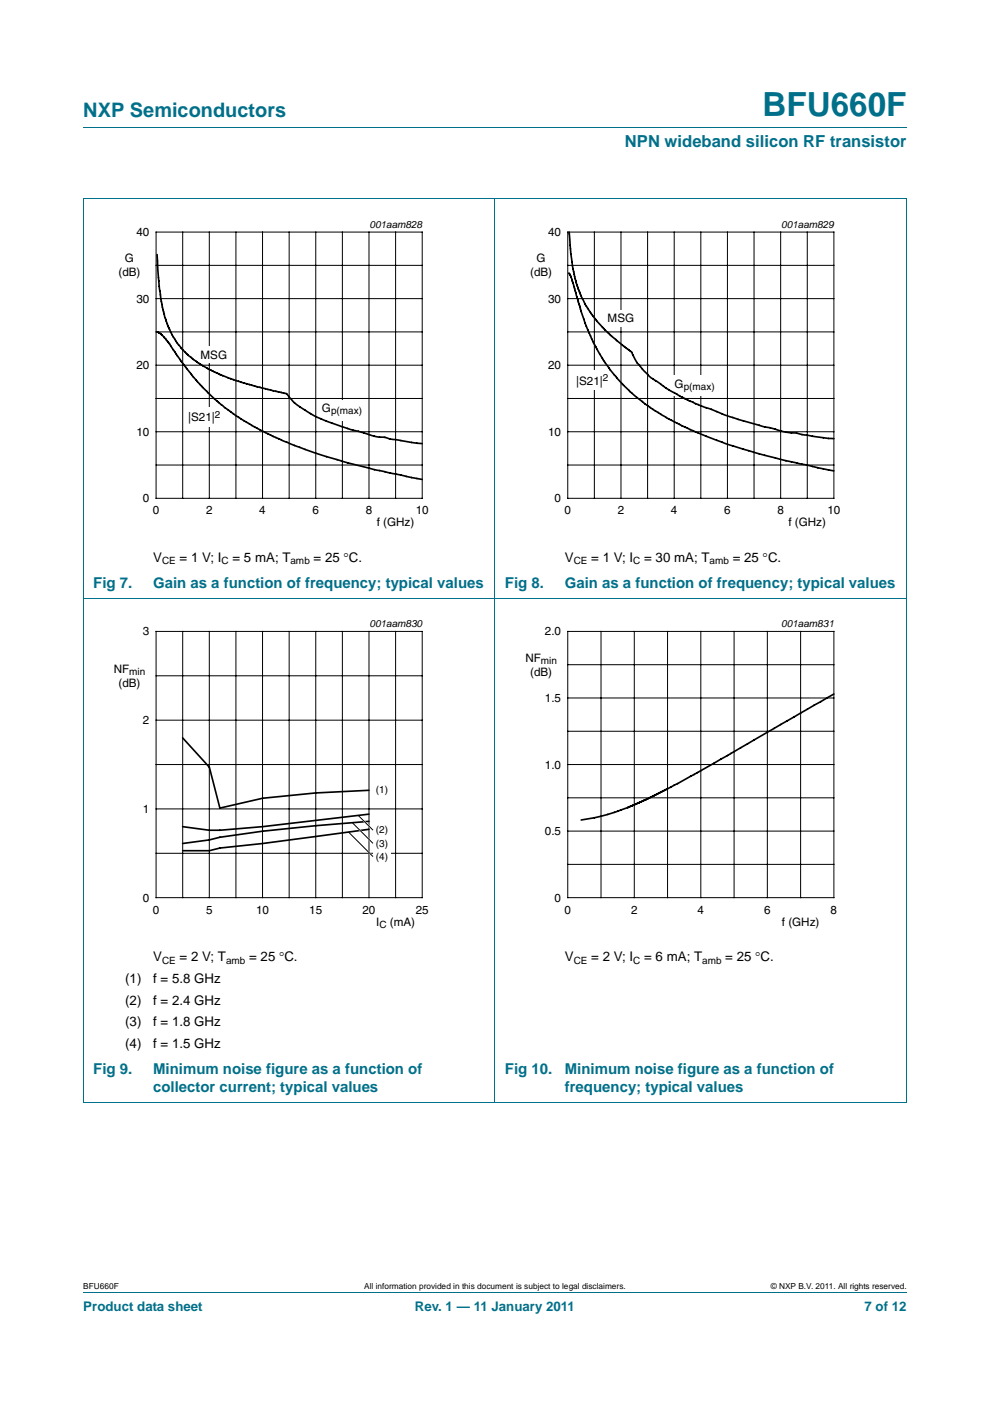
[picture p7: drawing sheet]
<svg xmlns="http://www.w3.org/2000/svg" width="210mm" height="297mm" viewBox="0 0 210 297" stroke-linecap="round" stroke-linejoin="round" font-family="sans-serif">
<path d="M17.7 27h174.6M17.6 42.1h174.7M17.7 42.2v191.5M105 42.1v191.7M192.3 42.2v191.5M17.6 126.8h174.7M17.6 233.7h174.7M17.7 273.9h174.6" fill="none" stroke="#00708a" stroke-width=".21"/>
<path d="M20.4 46.4h81.9v66.3h-81.9z" fill="none" stroke="#fff" stroke-width=".21"/>
<g fill="none" stroke="#000" stroke-width=".21">
<path d="M33.1 49.2h56.5v56.5h-56.5zM33.1 56.3h56.5M38.8 49.2v56.5M44.4 49.2v56.5M50 49.2v56.5M55.7 49.2v56.5M61.3 49.2v56.5M67 49.2v56.5M72.6 49.2v56.5M78.3 49.2v56.5M83.9 49.2v56.5M33.1 70.4h56.5"/>
<path d="M33.1 63.3h56.5M33.1 77.4h56.5M33.1 84.5h56.5M33.1 98.6h56.5M33.1 91.5h56.5"/>
</g>
<g fill="#fff">
<path d="M41.8 73.4h7.1v3.6h-7.1z"/>
<path d="M39.1 86.3h8.5v4.1h-8.5z"/>
<path d="M67.5 84.8h10.1v4.3h-10.1z"/>
</g>
<path d="M33.3 54l.4 6.1a25.9 25.9 0 0 0 3.3 11.6 16.6 16.6 0 0 0 6 5.8l3.1 1.6a81.6 81.6 0 0 0 14.7 4.4l.4 .4a10.7 10.7 0 0 0 4.1 3.4l1.7 1 2.2 1 5.1 1.7 1.7 .4a17.7 17.7 0 0 0 5.9 1.4l.9 .3 6.8 .9M33.3 70.4l1 .6 1.7 2a51.2 51.2 0 0 0 10.9 12.8 61 61 0 0 0 17.8 9.5l9 2.8 5.7 1.5 10.2 2.1" fill="none" stroke="#000" stroke-width=".35"/>
<path d="M107.7 46.4h81.9v66.3h-81.9z" fill="none" stroke="#fff" stroke-width=".21"/>
<g fill="none" stroke="#000" stroke-width=".21">
<path d="M120.4 49.2h56.5v56.5h-56.5zM120.4 56.3h56.5M126.1 49.2v56.5M131.7 49.2v56.5M137.4 49.2v56.5M143 49.2v56.5M148.6 49.2v56.5M154.3 49.2v56.5M159.9 49.2v56.5M165.6 49.2v56.5M171.2 49.2v56.5M120.4 70.4h56.5"/>
<path d="M120.4 63.3h56.5M120.4 77.4h56.5M120.4 84.5h56.5M120.4 98.6h56.5M120.4 91.5h56.5"/>
</g>
<g fill="#fff">
<path d="M128.1 65.7h7.1v3.6h-7.1z"/>
<path d="M121.4 78.5h8.5v4.1h-8.5z"/>
<path d="M142.3 79.7h10v4.3h-10z"/>
</g>
<path d="M120.6 57.9l.7 1.2 1.9 6.6a36.4 36.4 0 0 0 13.3 19.7 58.9 58.9 0 0 0 13.3 7.1 144.4 144.4 0 0 0 23.7 6.7l3.4 .6M120.7 49.2l.5 5.6a23.7 23.7 0 0 0 2.5 8.8 22.6 22.6 0 0 0 4.1 5.8l1.9 1.9 3.3 2.6a2.76 2.76 0 0 1 1.6 2l.6 1.2 1.3 1.4 1.4 1.4 .6 .4a45 45 0 0 0 13.5 7l4.6 1.6 5.6 1.6 1.1 .2a18.5 18.5 0 0 0 6 1.2l3.6 .7 4 .4" fill="none" stroke="#000" stroke-width=".35"/>
<g fill="none" stroke="#000" stroke-width=".21">
<path d="M33.1 133.9h56.5v56.4h-56.5zM38.8 133.9v56.4M44.4 133.9v56.4M50 133.9v56.4M55.7 133.9v56.4M61.3 133.9v56.4M67 133.9v56.4M72.6 133.9v56.4M78.3 133.9v56.4M83.9 133.9v56.4M33.1 143.3h56.5M33.1 152.7h56.5"/>
<path d="M33.1 162.1h56.5M33.1 171.5h56.5M33.1 180.9h56.5"/>
</g>
<path d="M20.4 131.1h81.9v66.3h-81.9z" fill="none" stroke="#fff" stroke-width=".21"/>
<g fill="#fff">
<path d="M79.1 165.9h3.8v3.5h-3.8z"/>
<path d="M79.1 174.4h3.8v3.5h-3.8z"/>
<path d="M79.1 177.2h3.8v3.5h-3.8z"/>
<path d="M79.1 180h3.8v3.5h-3.8z"/>
</g>
<path d="M38.7 156.4l5.7 6.3 2.2 8.6 9.1-2.1 11.3-1.1 11.3-.5M176.9 147.1l-29.7 17.1-9.1 4.8-3.6 1.6M78.3 174.1l-11.3 1-11.3 1.1-9.1 1.3-2.2 .6-5.7 .7M78.3 172.6l-22.6 2.7-9.1 .7h-2.2l-5.7-.7M78.3 175.8l-22.6 3-9.1 1-2.2 .6h-5.7M133.1 171.2l-2.8 1a37.2 37.2 0 0 1-7 1.7M134.5 170.6l-1.4 .6M141.6 167.2l-7.1 3.4" fill="none" stroke="#000" stroke-width=".35"/>
<path d="M74.3 176.8l4.8 4.8M75.1 174.8l4 4M76.3 173.2l2.8 2.8" fill="none" stroke="#fff" stroke-width=".35"/>
<g fill="none" stroke="#000" stroke-width=".21">
<path d="M120.4 133.9h56.5v56.4h-56.5zM127.5 133.9v56.4M134.5 133.9v56.4M141.6 133.9v56.4M148.6 133.9v56.4M155.7 133.9v56.4M162.8 133.9v56.4M169.8 133.9v56.4M120.4 155h56.5M120.4 148h56.5M120.4 140.9h56.5M73.9 176.4l5.2 5.2"/>
<path d="M74.7 174.4l4.4 4.4M76 172.9l3.1 3.1M120.4 176.2h56.5M120.4 169.2h56.5M120.4 162.1h56.5M120.4 183.3h56.5"/>
</g>
<path d="M107.7 131.1h81.9v66.3h-81.9z" fill="none" stroke="#fff" stroke-width=".21"/>
<text font-size="7" fill="#00708a" x="161.7" y="24.6">BFU660F</text>
<text font-size="4.2" fill="#00708a" x="17.7" y="24.9">NXP Semiconductors</text>
<text font-size="3.5" fill="#00708a" x="132.5" y="31.1">NPN wideband silicon RF transistor</text>
<g font-size="3.2" fill="#00708a">
<text x="19.8" y="124.7">Fig 7.</text>
<text x="32.5" y="124.7">Gain as a function of frequency; typical values</text>
<text x="107.1" y="124.7">Fig 8.</text>
<text x="119.8" y="124.7">Gain as a function of frequency; typical values</text>
<text x="19.8" y="227.7">Fig 9.</text>
<text x="32.5" y="227.7">Minimum noise figure as a function of</text>
<text x="107.1" y="227.7">Fig 10.</text>
<text x="119.8" y="227.7">Minimum noise figure as a function of</text>
<text x="32.5" y="231.6">collector current; typical values</text>
<text x="119.8" y="231.6">frequency; typical values</text>
</g>
<g font-size="2.8">
<text x="32.5" y="119.2">V</text>
<text x="38.1" y="119.2">= 1 V; I</text>
<text x="49.3" y="119.2">= 5 mA; T</text>
<text x="66.5" y="119.2">= 25 °C.</text>
<text x="119.8" y="119.2">V</text>
<text x="125.4" y="119.2">= 1 V; I</text>
<text x="136.6" y="119.2">= 30 mA; T</text>
<text x="155.4" y="119.2">= 25 °C.</text>
<text x="32.5" y="203.8">V</text>
<text x="38.1" y="203.8">= 2 V; T</text>
<text x="52.9" y="203.8">= 25 °C.</text>
<text x="119.8" y="203.8">V</text>
<text x="125.4" y="203.8">= 2 V; I</text>
<text x="136.6" y="203.8">= 6 mA; T</text>
<text x="153.8" y="203.8">= 25 °C.</text>
<text x="26.6" y="208.4">(1)</text>
<text x="32.5" y="208.4">f = 5.8 GHz</text>
<text x="26.6" y="213">(2)</text>
<text x="32.5" y="213">f = 2.4 GHz</text>
<text x="26.6" y="217.6">(3)</text>
<text x="32.5" y="217.6">f = 1.8 GHz</text>
<text x="26.6" y="222.2">(4)</text>
<text x="32.5" y="222.2">f = 1.5 GHz</text>
</g>
<g font-size="2.8" fill="#00708a">
<text x="17.7" y="277.9">Product data sheet</text>
<text x="88" y="277.9">Rev. 1 — 11 January 2011</text>
<text x="183.4" y="277.9">7 of 12</text>
</g>
<g font-size="2.5">
<text x="28.9" y="50.1">40</text>
<text x="116.3" y="50.1">40</text>
<text x="25.1" y="58.6">(dB)</text>
<text x="26.5" y="55.6">G</text>
<text x="112.4" y="58.6">(dB)</text>
<text x="113.8" y="55.6">G</text>
<text x="28.9" y="64.2">30</text>
<text x="116.3" y="64.2">30</text>
<text x="128.9" y="68.3">MSG</text>
<text x="42.5" y="76">MSG</text>
<text x="28.9" y="78.3">20</text>
<text x="116.3" y="78.3">20</text>
<text x="122.2" y="81.6">|S21|</text>
<text x="143.1" y="82.2">G</text>
<text x="39.9" y="89.3">|S21|</text>
<text x="68.3" y="87.3">G</text>
<text x="28.9" y="92.4">10</text>
<text x="116.3" y="92.4">10</text>
<text x="30.3" y="106.5">0</text>
<text x="117.6" y="106.5">0</text>
<text x="32.4" y="109">0</text>
<text x="43.7" y="109">2</text>
<text x="55" y="109">4</text>
<text x="66.3" y="109">6</text>
<text x="77.6" y="109">8</text>
<text x="79.9" y="111.6">f (GHz)</text>
<text x="88.2" y="109">10</text>
<text x="119.7" y="109">0</text>
<text x="131" y="109">2</text>
<text x="142.3" y="109">4</text>
<text x="153.6" y="109">6</text>
<text x="164.9" y="109">8</text>
<text x="167.2" y="111.6">f (GHz)</text>
<text x="175.5" y="109">10</text>
<text x="30.3" y="134.7">3</text>
<text x="115.6" y="134.7">2.0</text>
<text x="24.1" y="142.6">NF</text>
<text x="111.4" y="140.3">NF</text>
<text x="112.4" y="143.3">(dB)</text>
<text x="25.1" y="145.6">(dB)</text>
<text x="115.6" y="148.8">1.5</text>
<text x="30.3" y="153.5">2</text>
<text x="115.6" y="162.9">1.0</text>
<text x="30.3" y="172.4">1</text>
<text x="115.6" y="177.1">0.5</text>
<text x="30.3" y="191.2">0</text>
<text x="117.6" y="191.2">0</text>
<text x="32.4" y="193.7">0</text>
<text x="43.7" y="193.7">5</text>
<text x="54.3" y="193.7">10</text>
<text x="65.6" y="193.7">15</text>
<text x="76.9" y="193.7">20</text>
<text x="79.8" y="196.2">I</text>
<text x="82.7" y="196.2">(mA)</text>
<text x="88.2" y="193.7">25</text>
<text x="119.7" y="193.7">0</text>
<text x="133.8" y="193.7">2</text>
<text x="148" y="193.7">4</text>
<text x="162.1" y="193.7">6</text>
<text x="165.8" y="196.2">f (GHz)</text>
<text x="176.2" y="193.7">8</text>
</g>
<g font-size="2.1">
<text x="78.4" y="48.4">001aam828</text>
<text x="165.7" y="48.4">001aam829</text>
<text x="127.9" y="80.8">2</text>
<text x="145" y="82.7">p(max)</text>
<text x="45.6" y="88.6">2</text>
<text x="70.2" y="87.8">p(max)</text>
<text x="34.4" y="119.7">CE</text>
<text x="47" y="119.7">C</text>
<text x="61.6" y="119.7">amb</text>
<text x="121.7" y="119.7">CE</text>
<text x="134.3" y="119.7">C</text>
<text x="150.5" y="119.7">amb</text>
<text x="78.4" y="133">001aam830</text>
<text x="165.7" y="133">001aam831</text>
<text x="27.4" y="143.1">min</text>
<text x="114.7" y="140.8">min</text>
<text x="79.7" y="168.2">(1)</text>
<text x="79.7" y="176.7">(2)</text>
<text x="79.7" y="179.5">(3)</text>
<text x="79.7" y="182.3">(4)</text>
<text x="80.5" y="196.7">C</text>
<text x="34.4" y="204.3">CE</text>
<text x="47.9" y="204.3">amb</text>
<text x="121.7" y="204.3">CE</text>
<text x="134.3" y="204.3">C</text>
<text x="148.9" y="204.3">amb</text>
</g>
<g font-size="1.8">
<text x="17.7" y="273.3">BFU660F</text>
<text x="77.2" y="273.3">All information provided in this document is subject to legal disclaimers.</text>
<text x="163.5" y="273.3">© NXP B.V. 2011. All rights reserved.</text>
</g>
</svg>
